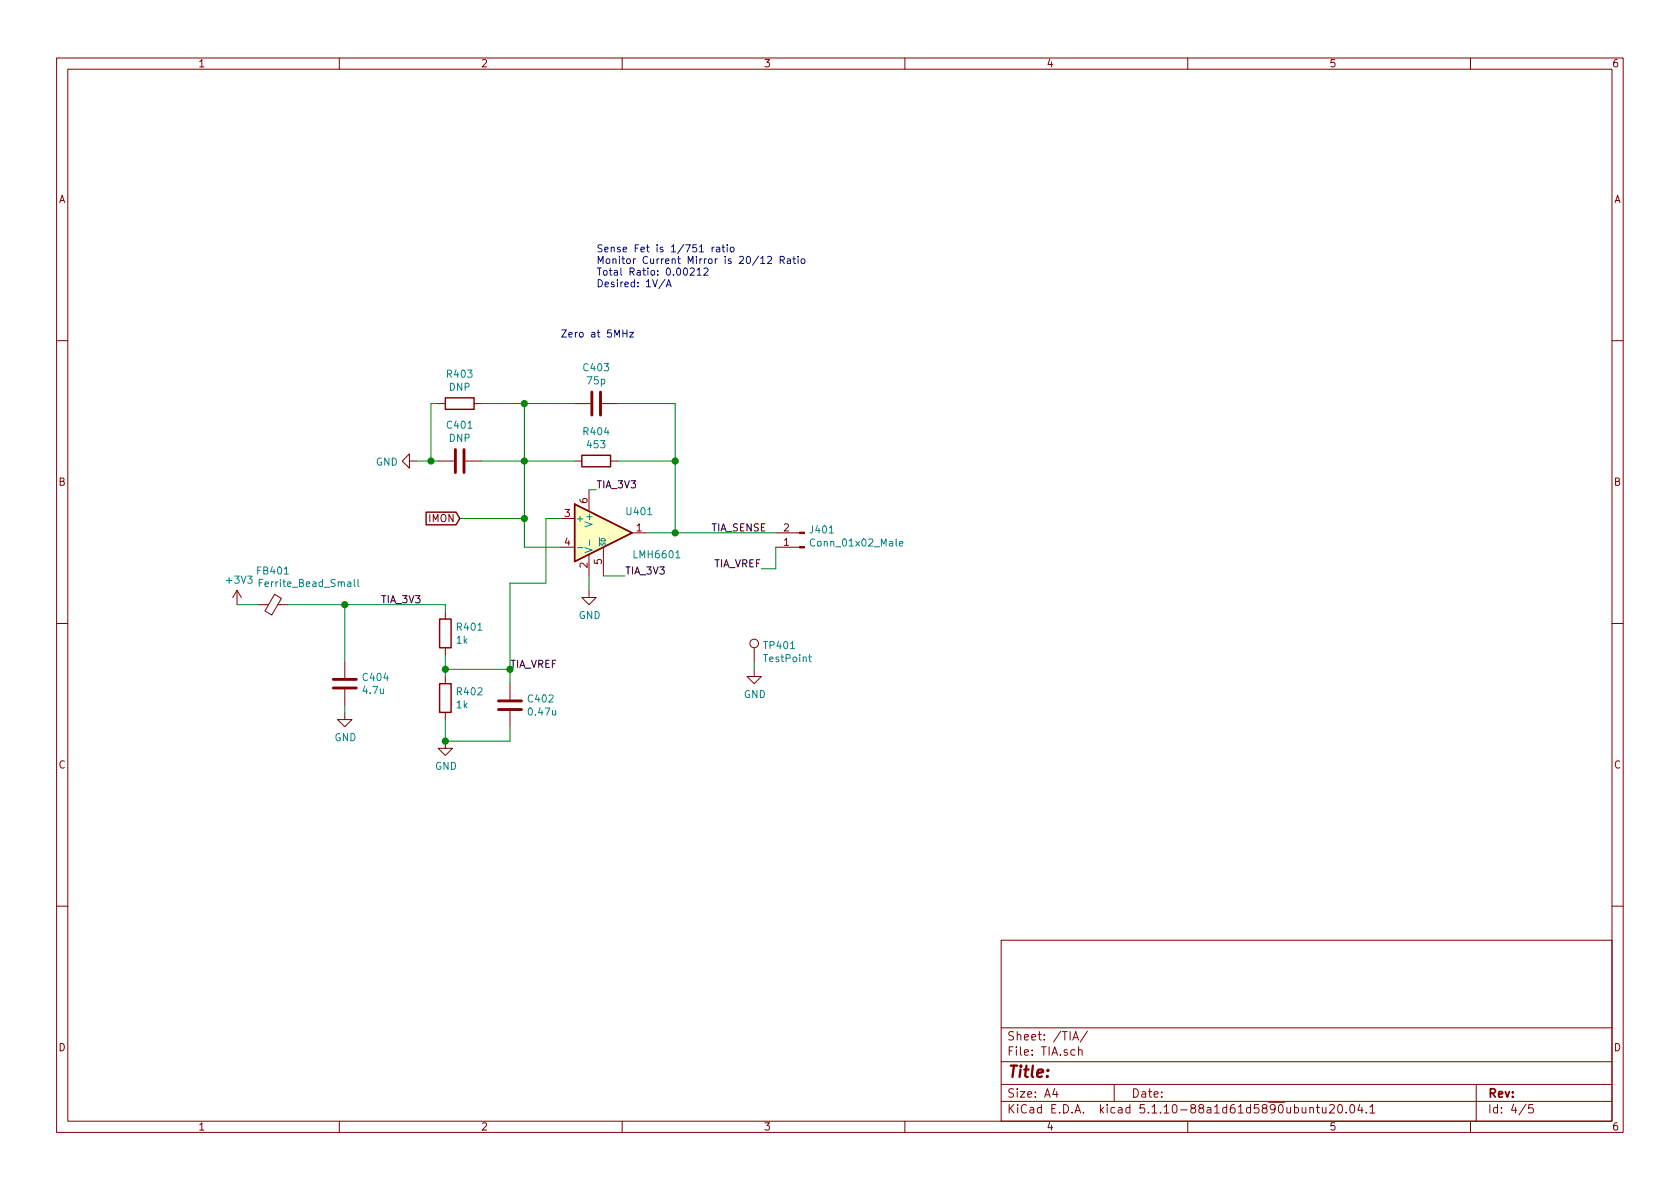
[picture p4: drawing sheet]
<svg xmlns="http://www.w3.org/2000/svg" width="297mm" height="210mm" viewBox="0 0 297 210" stroke-linecap="round" stroke-linejoin="round" font-family="sans-serif">
<g fill="none" stroke="#840000" stroke-width=".18">
<path d="M10 10.3h277v189.9h-277zM12 12.2h273v186.1h-273zM60 10.3v1.9M110 10.3v1.9M160 10.3v1.9M210 10.3v1.9M260 10.3v1.9M10 60.2h2M77.5 71.4h1.2M83.8 71.4h1.3M101.6 71.4h2.8M106.4 71.4h2.8"/>
<path d="M285 60.2h2M72.4 81.5v-1.2l-1.3 1.2 1.3 1.3v-1.3h1.3M77.5 81.5h2.8M82.3 81.5h2.8M99.1 91.7h2.5M99.1 96.8h2.5M101.6 81.5h1.3M104.1 86.6v3.8M104.1 98v3.8M106.7 96.8v5M107.9 81.5h1.3M111.8 94.2h2.5"/>
<path d="M137.2 94.2h4.2M137.2 96.8h4.2M10 110.3h2M41.9 104.4l-.8 1.3M41.9 104.4v2.5M41.9 104.4l.8 1.3M45.7 106.9h1.8M48.5 105.1l1.3 .7-1.7 3-1.3-.8zM49.1 106.9h1.7M61 117.1v2.8M78.7 108.2v1.3M78.7 114.5v1.3"/>
<path d="M78.7 119.6v1.3M104.1 104.4v1.3h1.3l-1.3 1.2-1.2-1.2h1.2M133.3 118.4v1.2h1.3l-1.3 1.3-1.2-1.3h1.2M133.3 114.5v2.6M285 110.3h2M61 126v1.2h1.2l-1.2 1.3-1.3-1.3h1.3M61 121.9v2.8M78.7 131.1v1.2h1.3l-1.3 1.3-1.2-1.3h1.2M78.7 126v1.2M90.2 120.9v2.8M90.2 125.7v2.8M10 160.2h2"/>
<path d="M177 166.3h108v32h-108zM285 160.2h2M60 198.3v1.9M110 198.3v1.9M160 198.3v1.9M177 194.8h108M177 191.8h108M177 187.8h108M177 181.8h108M186.5 192.5l-.4 1h1M186.8 193v1M189.7 183.9l.5-1.5 .5 1.5"/>
<path d="M189.8 183.5h.8M190.7 185.7l.2-.1 .4 .1v.9M190.7 185.1v1.5M192.3 182.3l-1.3 2M197 191.8v3M210 198.3v1.9M231.6 196l.2-.2 .4 .1v.9M231.6 195.8v1M232.7 195.8h.6M232.9 195.3v1.3l.4 .2M233.8 195.8l.1 .9 .3 .1 .2-.1M234.4 195.8v1"/>
<path d="M235.1 195.5l.2-.2h.4l.2 .5-.9 1h.9M236.7 195.4l.3-.1a.94 .94 0 0 1 0 1.5h-.1a1 1 0 0 1-.2-1.4zM238 196.7v.1M238.8 195.5l.3-.2a.94 .94 0 0 1 0 1.5 .82 .82 0 0 1-.3-1.3zM240.4 195.2l-.3 1.1h.9M240.8 195.8v1M241.6 196.7v.1M242.2 195.8l.4-.5v1.5M242.2 196.8h.9M260 198.3v1.9M261 191.8v6.5M269.8 195.2l-1.2 2"/>
<path d="M271 195.3h-.7v.7l.2-.1 .5 .1 .1 .2-.1 .5-.2 .1-.5-.1"/>
<circle cx="133.3" cy="113.8" r=".76"/>
</g>
<path d="M102.1 96.8h1M103.4 96.8l1.3 .5-1.3 .4M104.2 95.5v.9M119.5 98.6h.7M159 96.1l.6-.1v-.2l-.4-.1-.2 .2 .1 .6h.5M45.8 103.1h.5M46.4 102.5h-.6v1.2M62.6 102.5v1.1l.2 .1M63.3 102.5v1.1l.2 .1M143 116.2h.5M143.2 115.7v1.1l.3 .2" fill="none" stroke="#008484" stroke-width=".18"/>
<path d="M80.5 79.5v4.1M82 79.5v4.1M104.6 69.3v4.1M106.2 69.3v4.1M58.9 121.7h4.1M58.9 120.1h4.1M88.1 125.5h4.1M88.1 123.9h4.1" fill="none" stroke="#840000" stroke-width=".51"/>
<path d="M78.7 70.4h5.1v2h-5.1zM75.3 90.6h5.3l.7 1.1-.7 1.1h-5.3zM101.6 89.1l10.2 5.1-10.2 5.1zM102.9 80.5h5v2h-5zM77.7 109.5h2.1v5h-2.1zM77.7 120.9h2.1v5.1h-2.1z" fill="none" stroke="#840000" stroke-width=".25"/>
<path d="M101.6 89.1l10.2 5.1-10.2 5.1z" fill="#ffffc2" stroke="#ffffc2" stroke-width=".18"/>
<g fill="#840000" stroke="#840000" stroke-width=".18">
<path d="M141.4 94.1h.8v.3h-.8z"/>
<path d="M141.4 96.6h.8v.3h-.8z"/>
</g>
<g fill="none" stroke="#008400" stroke-width=".18">
<path d="M77.5 71.4h-1.3v10.1M85.1 71.4h16.5M92.7 71.4v25.4h6.4M109.2 71.4h10.2v22.8M73.7 81.5h3.8M81.3 91.7h11.4M85.1 81.5h16.5M99.1 91.7h-2.6v11.4h-6.3v17.8M104.1 86.6h1.3M109.2 81.5h10.2M114.3 94.2h22.9M137.2 96.8v3.8h-2.6"/>
<path d="M41.9 106.9h3.8M50.8 106.9h27.9v1.3M61 106.9v10.2M78.7 115.8v3.8M78.7 118.4h11.5M104.1 101.8v2.6M106.7 101.8h3.8M133.3 117.1v1.3M61 124.7v1.3M78.7 127.2v3.9h11.5v-2.6"/>
</g>
<g fill="none" stroke="#0000c2" stroke-width=".18">
<path d="M110.1 58.9h.7M110.8 58.3v1.3M111.3 58.8h.7l-.7 .8h.7M117.6 49.4l-1.1 1.6M117.8 50.7l.4-1.3 .5 1.3M117.9 50.4h.6M122 47.5l.5-.1 .3 .3-.1 .2-.7 .8h.8M123.3 47.7l.3-.3v1.3M123.3 48.7h.7M124.5 47.5l.4-.1 .3 .3-.8 1h.8M125.9 43.7v.8M126.3 43.7l-.4 .2"/>
<path d="M126.7 43.8h.5l.1 .7M127.3 44l-.5 .1-.2 .1 .1 .3h.6M127.7 43.7h.4M127.8 43.3v1.1l.3 .1M128.6 43.3v.1M128.6 43.7v.8M129.2 43.8l.3-.1 .3 .2-.1 .6h-.3l-.3-.2zM134.5 45.7l.4-.4v1.3M134.5 46.6h.7M135.7 45.5l.5-.2 .2 .4-.7 .9h.7M137.9 46l.7-.1 .1-.1-.1-.3-.2-.2h-.5v1.3M138.3 46l.4 .6"/>
<path d="M139.2 45.8h.5l.1 .8M139.8 46.1h-.5l-.1 .2v.3h.6M140.2 45.8h.5M140.4 45.3v1.1l.3 .2M141.1 45.3v.2M141.1 45.8v.8M141.8 45.8h.3l.2 .2-.1 .6h-.3l-.3-.2z"/>
</g>
<g fill="#008400" stroke="#008400" stroke-width=".25">
<circle cx="61" cy="106.9" r=".51"/>
<circle cx="119.4" cy="81.5" r=".51"/>
<circle cx="92.7" cy="81.5" r=".51"/>
<circle cx="119.4" cy="94.2" r=".51"/>
<circle cx="92.7" cy="91.7" r=".51"/>
<circle cx="78.7" cy="131.1" r=".51"/>
<circle cx="76.2" cy="81.5" r=".51"/>
<circle cx="78.7" cy="118.4" r=".51"/>
<circle cx="92.7" cy="71.4" r=".51"/>
</g>
<text font-size="2.8" fill="#840000" x="178" y="190.5">Title:</text>
<g font-size="2.1" fill="#840000">
<text x="178" y="184">Sheet: /TIA/</text>
<text x="178" y="186.7">File: TIA.sch</text>
<text x="178" y="196.9">KiCad E.D.A. kicad 5.1.10-88a1d61d5890ubuntu20.04.1</text>
<text x="178" y="194.1">Size: A4</text>
<text x="200" y="194.1">Date:</text>
<text x="263" y="194.1">Rev:</text>
<text x="263" y="196.9">Id: 4/5</text>
</g>
<g font-size="1.8" fill="#840000">
<text x="35" y="11.9">1</text>
<text x="85" y="11.9">2</text>
<text x="135" y="11.9">3</text>
<text x="185" y="11.9">4</text>
<text x="235" y="11.9">5</text>
<text x="285" y="11.9">6</text>
<text x="10.4" y="35.9">A</text>
<text x="285.4" y="35.9">A</text>
<text x="10.4" y="85.9">B</text>
<text x="103.9" y="89" transform="rotate(-90 103.9 89)">6</text>
<text x="285.4" y="85.9">B</text>
<text x="75.9" y="92.3">IMON</text>
<text x="99.8" y="91.4">3</text>
<text x="112.5" y="94">1</text>
<text x="138.6" y="94">2</text>
<text x="99.8" y="96.5">4</text>
<text x="103.9" y="100.4" transform="rotate(-90 103.9 100.4)">2</text>
<text x="106.4" y="99.8" transform="rotate(-90 106.4 99.8)">5</text>
<text x="138.6" y="96.5">1</text>
<text x="10.4" y="135.9">C</text>
<text x="285.4" y="135.9">C</text>
<text x="10.4" y="185.9">D</text>
<text x="285.4" y="185.9">D</text>
<text x="35" y="199.9">1</text>
<text x="85" y="199.9">2</text>
<text x="135" y="199.9">3</text>
<text x="185" y="199.9">4</text>
<text x="235" y="199.9">5</text>
<text x="285" y="199.9">6</text>
</g>
<g font-size="1.8" fill="#0000c2">
<text x="105.4" y="44.6">Sense Fet is 1/751 ratio</text>
<text x="105.4" y="46.7">Monitor Current Mirror is 20/12 Ratio</text>
<text x="105.4" y="48.7">Total Ratio: 0.00212</text>
<text x="105.4" y="50.8">Desired: 1V/A</text>
<text x="99.1" y="59.7">Zero at 5MHz</text>
</g>
<g font-size="1.8" fill="#008484">
<text x="103.3" y="65.7">C403</text>
<text x="79.2" y="66.8">R403</text>
<text x="79.4" y="69.1">DNP</text>
<text x="103.9" y="68">75p</text>
<text x="79.2" y="75.8">C401</text>
<text x="103.3" y="77">R404</text>
<text x="66.4" y="82.3">GND</text>
<text x="79.4" y="78.1">DNP</text>
<text x="103.9" y="79.3">453</text>
<text x="101.7" y="92.3">+</text>
<text x="104.8" y="92.8" transform="rotate(-90 104.8 92.8)">V+</text>
<text x="110.9" y="91.1">U401</text>
<text x="143.4" y="94.3">J401</text>
<text x="45.6" y="101.6">FB401</text>
<text x="112.3" y="98.7">LMH6601</text>
<text x="143.8" y="96.6">Conn_01x02_Male</text>
<text x="40.2" y="103.2">+3V3</text>
<text x="46.4" y="103.8">Ferrite_Bead_Small</text>
<text x="80.7" y="113.8">1k</text>
<text x="80.9" y="111.5">R401</text>
<text x="102.3" y="109.5">GND</text>
<text x="135.2" y="114.8">TP401</text>
<text x="135.2" y="117.1">TestPoint</text>
<text x="64.3" y="120.4">C404</text>
<text x="64.3" y="122.7">4.7u</text>
<text x="80.7" y="125.3">1k</text>
<text x="80.9" y="123">R402</text>
<text x="93.5" y="124.2">C402</text>
<text x="131.5" y="123.4">GND</text>
<text x="59.1" y="131.1">GND</text>
<text x="93.6" y="126.5">0.47u</text>
<text x="76.9" y="136.1">GND</text>
</g>
<g font-size="1.8">
<text x="105.4" y="86.4">TIA_3V3</text>
<text x="125.7" y="94">TIA_SENSE</text>
<text x="110.5" y="101.6">TIA_3V3</text>
<text x="126.1" y="100.3">TIA_VREF</text>
<text x="67.3" y="106.7">TIA_3V3</text>
</g>
<text font-size="1.8" fill="#008400" x="90.2" y="118.1">TIA_VREF</text>
<text font-size="1.1" fill="#008484" x="107.1" y="96.6" transform="rotate(-90 107.1 96.6)">SD</text>
</svg>
